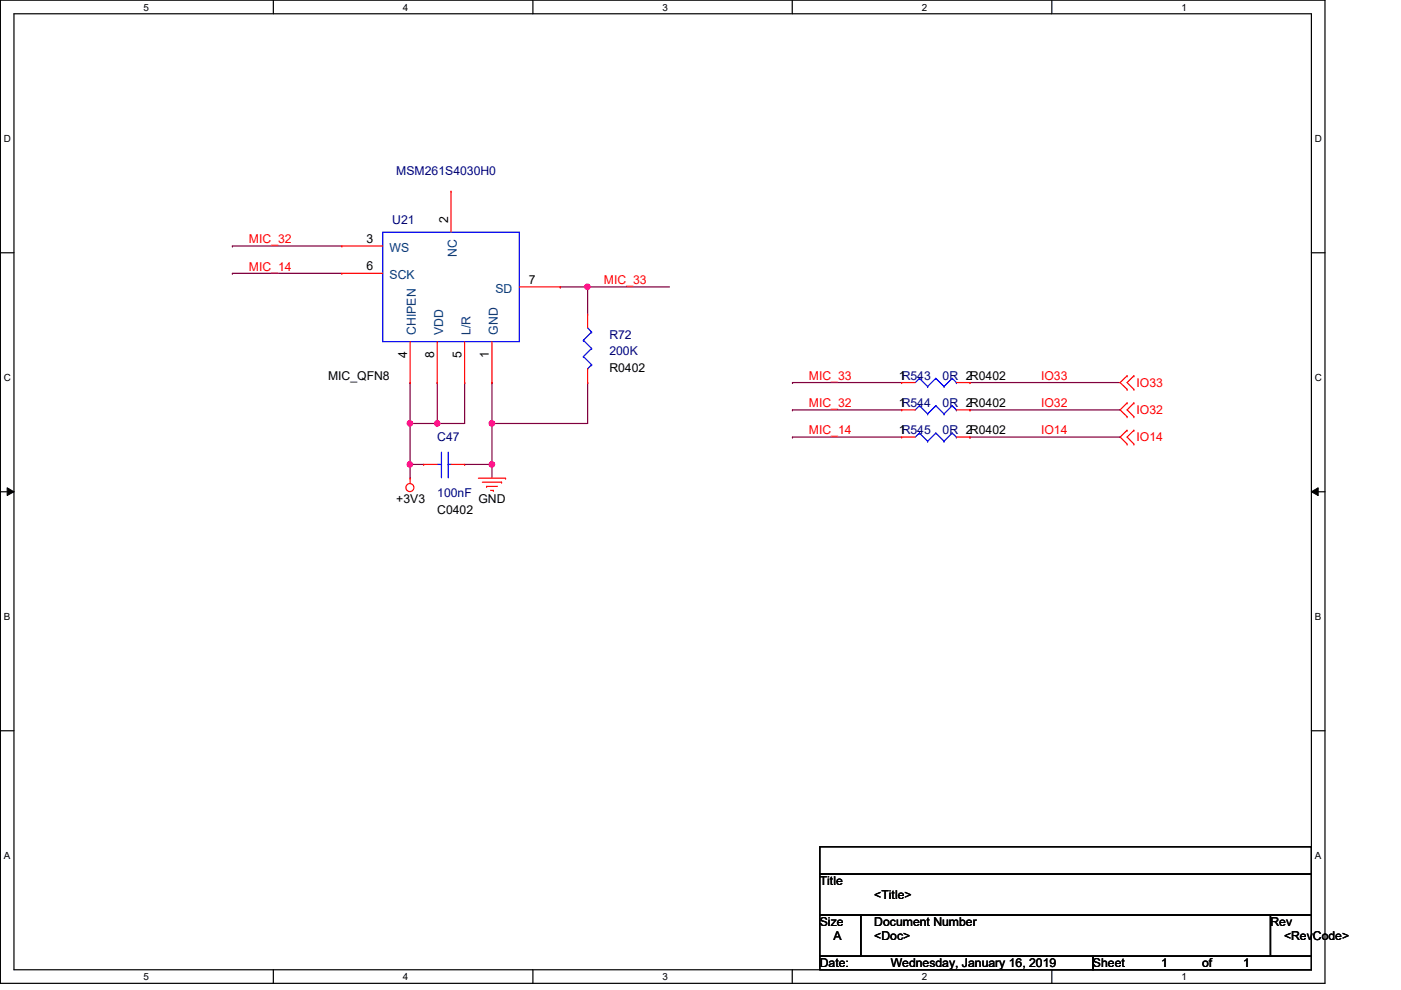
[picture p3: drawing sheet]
<svg xmlns="http://www.w3.org/2000/svg" width="297mm" height="210mm" viewBox="0 0 297 210" stroke-linecap="round" stroke-linejoin="round" font-family="sans-serif">
<path d="M.1 0h280.8v208.5h-280.8zM3 2.9h275v202.7h-275z" fill="none" stroke="#000" stroke-width=".25"/>
<g fill="#fff">
<path d="M30.4 .3h1.2v2.4h-1.2z"/>
<path d="M30.4 205.9h1.2v2.3h-1.2z"/>
</g>
<path d="M58 0v2.9M58 205.6v2.9" fill="none" stroke="#000" stroke-width=".25"/>
<g fill="#fff">
<path d="M85.4 .3h1.2v2.4h-1.2z"/>
<path d="M85.4 205.9h1.2v2.3h-1.2z"/>
</g>
<path d="M113 0v2.9M113 205.6v2.9" fill="none" stroke="#000" stroke-width=".25"/>
<g fill="#fff">
<path d="M140.5 .3h1.1v2.4h-1.1z"/>
<path d="M140.5 205.9h1.1v2.3h-1.1z"/>
</g>
<path d="M168 0v2.9M168 205.6v2.9" fill="none" stroke="#000" stroke-width=".25"/>
<g fill="#fff">
<path d="M195.4 .3h1.2v2.4h-1.2z"/>
<path d="M195.4 205.9h1.2v2.3h-1.2z"/>
</g>
<path d="M223 0v2.9M223 205.6v2.9" fill="none" stroke="#000" stroke-width=".25"/>
<g fill="#fff">
<path d="M250.5 .3h1.1v2.4h-1.1z"/>
<path d="M250.5 205.9h1.1v2.3h-1.1z"/>
<path d="M.8 28.2h1.5v2.4h-1.5z"/>
<path d="M278.8 28.2h1.4v2.4h-1.4z"/>
<path d="M.8 78.9h1.5v2.3h-1.5z"/>
<path d="M278.8 78.9h1.4v2.3h-1.4z"/>
</g>
<path d="M.1 53.6h2.9M278 53.6h2.9" fill="none" stroke="#000" stroke-width=".25"/>
<g fill="#fff">
<path d="M.8 129.6h1.4v2.3h-1.4z"/>
<path d="M278.8 129.6h1.3v2.3h-1.3z"/>
</g>
<path d="M.1 104.3h2.9M278 104.3h2.9" fill="none" stroke="#000" stroke-width=".25"/>
<path d="M1.5 103.4l1.5 .9-1.5 .8zM278 104.3l1.5-.9v1.7z" fill="#000"/>
<path d="M1.5 103.4l1.5 .9-1.5 .8zM278 104.3l1.5-.9v1.7z" fill="none" stroke="#000" stroke-width=".21"/>
<g fill="#fff">
<path d="M.8 180.3h1.4v2.3h-1.4z"/>
<path d="M278.8 180.3h1.3v2.3h-1.3z"/>
</g>
<path d="M.1 154.9h2.9M278 154.9h2.9" fill="none" stroke="#000" stroke-width=".25"/>
<path d="M49.3 52.2h.1M49.3 58h.1M49.3 52.2h23.2M49.3 58h23.2M124.6 60.8h.1M124.6 60.8h17.3M104.3 81.1h.1M104.3 81.1v8.7" fill="none" stroke="#7f003f" stroke-width=".25"/>
<circle cx="124.5" cy="60.8" r=".56" fill="#f0f"/>
<circle cx="124.5" cy="60.8" r=".56" fill="none" stroke="#f0f" stroke-width=".25"/>
<path d="M118.8 60.8h.1M118.8 60.8h5.8M124.6 60.8h.1M124.6 60.8v5.8M104.3 89.8h.1M124.6 81.1h.1M124.6 81.1v8.7h-20.3" fill="none" stroke="#7f003f" stroke-width=".25"/>
<circle cx="104.3" cy="89.8" r=".57" fill="#f0f"/>
<circle cx="104.3" cy="89.8" r=".57" fill="none" stroke="#f0f" stroke-width=".25"/>
<path d="M104.3 98.5h.1M104.3 98.5v2.9" fill="none" stroke="#7f003f" stroke-width=".25"/>
<circle cx="104.3" cy="98.5" r=".56" fill="#f0f"/>
<circle cx="104.3" cy="98.5" r=".56" fill="none" stroke="#f0f" stroke-width=".25"/>
<path d="M86.9 81.1h.1M86.9 89.8h.1M86.9 81.1v8.7M92.7 81.1h.1M92.7 81.1v8.7h-5.8" fill="none" stroke="#7f003f" stroke-width=".25"/>
<circle cx="86.9" cy="89.8" r=".56" fill="#f0f"/>
<circle cx="86.9" cy="89.8" r=".56" fill="none" stroke="#f0f" stroke-width=".25"/>
<path d="M86.9 98.5h.1M86.9 98.5v2.9" fill="none" stroke="#7f003f" stroke-width=".25"/>
<circle cx="86.9" cy="98.5" r=".56" fill="#f0f"/>
<circle cx="86.9" cy="98.5" r=".56" fill="none" stroke="#f0f" stroke-width=".25"/>
<path d="M92.7 89.8h.1M98.5 81.1h.1M98.5 81.1v8.7h-5.8" fill="none" stroke="#7f003f" stroke-width=".25"/>
<circle cx="92.7" cy="89.8" r=".56" fill="#f0f"/>
<circle cx="92.7" cy="89.8" r=".56" fill="none" stroke="#f0f" stroke-width=".25"/>
<g fill="none" stroke="#7f003f" stroke-width=".25">
<path d="M86.9 98.5h.1M86.9 89.8h.1M86.9 98.5h2.9M86.9 89.8v8.7M98.5 98.5h5.8M104.3 98.5h.1M104.3 89.8h.1M104.3 89.8v8.7M168 81.1h.1M168 86.9h.1M168 92.7h.1M168 81.1h23.2"/>
<path d="M168 86.9h23.2M168 92.7h23.2M205.7 81.1h.1M205.7 86.9h.1M205.7 92.7h.1M205.7 81.1h31.8M205.7 86.9h31.8M205.7 92.7h31.8"/>
</g>
<g fill="none" stroke="#f00" stroke-width=".25">
<path d="M72.5 52.2h.1M72.5 58h.1M72.5 52.2h8.6M72.5 58h8.6M95.6 40.6h.1M95.6 40.6v8.6M86.9 72.4v8.7M92.7 72.4v8.7M98.5 72.4v8.7M104.3 72.4v8.7M110.1 60.8h8.7M118.8 60.8h.1"/>
<path d="M124.6 66.6h.1M124.6 66.6v2.9M124.6 78.2v2.9M239 79.7h.1M239 79.7l-1.5 1.4 1.5 1.4M240.4 79.7h.1M240.4 79.7l-1.4 1.4 1.4 1.4M86.9 81.1h.1M89.8 98.5h.1M89.8 98.5h2.9M92.7 81.1h.1M95.6 98.5h2.9"/>
<path d="M98.5 98.5h.1M98.5 81.1h.1M104.3 81.1h.1M124.6 81.1h.1M191.2 81.1h.1M191.2 86.9h.1M191.2 92.7h.1M191.2 81.1h2.9M191.2 86.9h2.9M191.2 92.7h2.9M202.8 81.1h2.9M202.8 86.9h2.9"/>
<path d="M202.8 92.7h2.9M205.7 81.1h.1M205.7 86.9h.1M205.7 92.7h.1M239 82.5h.1M239 85.4h.1M239 88.3h.1M239 91.2h.1M239 94.1h.1M239 85.4l-1.5 1.5 1.5 1.4M239 91.2l-1.5 1.5 1.5 1.4M240.4 82.5h.1"/>
<path d="M240.4 88.3h.1M240.4 85.4h.1M240.4 94.1h.1M240.4 91.2h.1M240.4 85.4l-1.4 1.5 1.4 1.4M240.4 91.2l-1.4 1.5 1.4 1.4M86.9 101.4h.1M86.9 101.4v1.1M101.4 101.4h5.8M102.3 102.2h4M103.2 103.1h.1M103.2 103.1h2.2"/>
<path d="M104 104h.6M104.6 104h.1M106.3 102.2h.1M107.2 101.4h.1"/>
<circle cx="86.9" cy="103.4" r=".85"/>
</g>
<path d="M173.8 179.5h104.2v5.8h-104.2zM173.8 185.3h104.2v8.7h-104.2zM173.8 194h8.7v8.7h-8.7zM182.5 194h86.9v8.7h-86.9zM269.4 194h8.6v8.7h-8.6zM173.8 202.7h57.9v2.9h-57.9zM231.7 202.7h46.3v2.9h-46.3z" fill="none" stroke="#000" stroke-width=".25"/>
<g fill="none" stroke="#00f" stroke-width=".25">
<path d="M81.1 49.2h29v23.2h-29zM123.7 72.1h.1M123.7 75.6h.1M123.7 72.1l1.7 1.8M123.7 75.6l1.7 1.7M124.6 78.2h.1M124.6 69.5l.8 .9M125.4 70.4h.1M125.4 73.9h.1M125.4 77.3h.1M125.4 70.4l-1.7 1.7M125.4 73.9l-1.7 1.7"/>
<path d="M125.4 77.3l-.8 .9M92.7 98.5h.9M93.6 98.5h.1M93.6 95.9v5.2M95 98.5h.1M95 98.5h.6M95 95.9v5.2M194.9 80.2h.1M194.9 86h.1M194.9 91.8h.1M194.9 80.2l-.8 .9M194.9 80.2l1.8 1.8"/>
<path d="M194.9 86l-.8 .9M194.9 86l1.8 1.8M194.9 91.8l-.8 .9M194.9 91.8l1.8 1.8M196.7 82h.1M196.7 87.8h.1M196.7 93.6h.1M198.4 80.2h.1M198.4 86h.1M198.4 91.8h.1M198.4 80.2l-1.7 1.8M198.4 80.2l1.7 1.8"/>
<path d="M198.4 86l-1.7 1.8M198.4 86l1.7 1.8M198.4 91.8l-1.7 1.8M198.4 91.8l1.7 1.8M200.1 82h.1M200.1 87.8h.1M200.1 93.6h.1M201.9 80.2h.1M201.9 86h.1M201.9 91.8h.1M201.9 80.2l-1.8 1.8M201.9 80.2l.9 .9"/>
<path d="M201.9 86l-1.8 1.8M201.9 86l.9 .9M201.9 91.8l-1.8 1.8M201.9 91.8l.9 .9M202.8 81.1h.1M202.8 86.9h.1M202.8 92.7h.1M93.6 101.1h.1M95 101.1h.1"/>
</g>
<circle cx="124.5" cy="60.8" r=".56" fill="#f0f"/>
<circle cx="124.5" cy="60.8" r=".56" fill="none" stroke="#f0f" stroke-width=".25"/>
<circle cx="104.3" cy="89.8" r=".57" fill="#f0f"/>
<circle cx="104.3" cy="89.8" r=".57" fill="none" stroke="#f0f" stroke-width=".25"/>
<circle cx="104.3" cy="98.5" r=".56" fill="#f0f"/>
<circle cx="104.3" cy="98.5" r=".56" fill="none" stroke="#f0f" stroke-width=".25"/>
<circle cx="86.9" cy="89.8" r=".56" fill="#f0f"/>
<circle cx="86.9" cy="89.8" r=".56" fill="none" stroke="#f0f" stroke-width=".25"/>
<circle cx="86.9" cy="98.5" r=".56" fill="#f0f"/>
<circle cx="86.9" cy="98.5" r=".56" fill="none" stroke="#f0f" stroke-width=".25"/>
<circle cx="92.7" cy="89.8" r=".56" fill="#f0f"/>
<circle cx="92.7" cy="89.8" r=".56" fill="none" stroke="#f0f" stroke-width=".25"/>
<g font-size="2.6" fill="#00007f">
<text x="84" y="37.1">MSM261S4030H0</text>
<text x="83.2" y="47.5">U21</text>
<text x="129.2" y="71.8">R72</text>
<text x="129.2" y="75.3">200K</text>
<text x="199.9" y="80.5">0R 2R0402</text>
<text x="199.9" y="86.3">0R 2R0402</text>
<text x="92.7" y="93.6">C47</text>
<text x="199.9" y="92.1">0R 2R0402</text>
<text x="92.7" y="105.5">100nF</text>
</g>
<g font-size="2.6">
<text x="95" y="47.2" transform="rotate(-90 95 47.2)">2</text>
<text x="77.7" y="51.5">3</text>
<text x="77.7" y="57.3">6</text>
<text x="112.1" y="60.2">7</text>
<text x="86.3" y="75.9" transform="rotate(-90 86.3 75.9)">4</text>
<text x="92.1" y="75.9" transform="rotate(-90 92.1 75.9)">8</text>
<text x="97.9" y="75.9" transform="rotate(-90 97.9 75.9)">5</text>
<text x="103.7" y="75.9" transform="rotate(-90 103.7 75.9)">1</text>
<text x="69.6" y="80.5">MIC_QFN8</text>
<text x="129.2" y="78.8">R0402</text>
<text x="190.6" y="80.5">1R543</text>
<text x="190.6" y="86.3">1R544</text>
<text x="190.6" y="92">1R545</text>
<text x="84" y="106.6">+3V3</text>
<text x="101.4" y="106.6">GND</text>
<text x="92.7" y="108.9">C0402</text>
<text x="173.8" y="187.7">Title</text>
<text x="185.4" y="190.6">&lt;Title&gt;</text>
<text x="173.8" y="196.3">Size</text>
<text x="185.4" y="196.3">Document Number</text>
<text x="269.4" y="196.3">Rev</text>
<text x="176.7" y="199.3">A</text>
<text x="185.4" y="199.3">&lt;Doc&gt;</text>
<text x="272.2" y="199.3">&lt;RevCode&gt;</text>
<text x="173.8" y="205.1">Date:</text>
<text x="188.8" y="205.1">Wednesday, January 16, 2019</text>
<text x="231.7" y="205.1">Sheet</text>
<text x="246.2" y="205.1">1</text>
<text x="254.9" y="205.1">of</text>
<text x="263.6" y="205.1">1</text>
</g>
<g font-size="2.6" fill="#f00">
<text x="52.8" y="51.6">MIC_32</text>
<text x="52.8" y="57.4">MIC_14</text>
<text x="128.1" y="60.2">MIC_33</text>
<text x="171.5" y="80.5">MIC_33</text>
<text x="220.7" y="80.5">IO33</text>
<text x="241" y="82">IO33</text>
<text x="171.5" y="86.3">MIC_32</text>
<text x="220.7" y="86.3">IO32</text>
<text x="241" y="87.8">IO32</text>
<text x="171.5" y="92.1">MIC_14</text>
<text x="220.7" y="92.1">IO14</text>
<text x="241" y="93.6">IO14</text>
</g>
<g font-size="2.6" fill="#003f7f">
<text x="82.6" y="53.3">WS</text>
<text x="82.6" y="59.1">SCK</text>
<text x="96.9" y="54.4" transform="rotate(-90 96.9 54.4)">NC</text>
<text x="105" y="62">SD</text>
<text x="88.2" y="71" transform="rotate(-90 88.2 71)">CHIPEN</text>
<text x="93.9" y="71" transform="rotate(-90 93.9 71)">VDD</text>
<text x="99.7" y="71" transform="rotate(-90 99.7 71)">L/R</text>
<text x="105.5" y="71" transform="rotate(-90 105.5 71)">GND</text>
</g>
<g font-size="2.1">
<text x="30.4" y="2.2">5</text>
<text x="85.4" y="2.2">4</text>
<text x="140.5" y="2.2">3</text>
<text x="195.4" y="2.2">2</text>
<text x="250.5" y="2.2">1</text>
<text x=".8" y="30.1">D</text>
<text x="278.8" y="30.1">D</text>
<text x=".8" y="80.8">C</text>
<text x="278.8" y="80.8">C</text>
<text x=".8" y="131.5">B</text>
<text x="278.8" y="131.5">B</text>
<text x=".8" y="182.2">A</text>
<text x="278.8" y="182.2">A</text>
<text x="30.4" y="207.8">5</text>
<text x="85.4" y="207.8">4</text>
<text x="140.5" y="207.8">3</text>
<text x="195.4" y="207.8">2</text>
<text x="250.5" y="207.8">1</text>
</g>
</svg>
